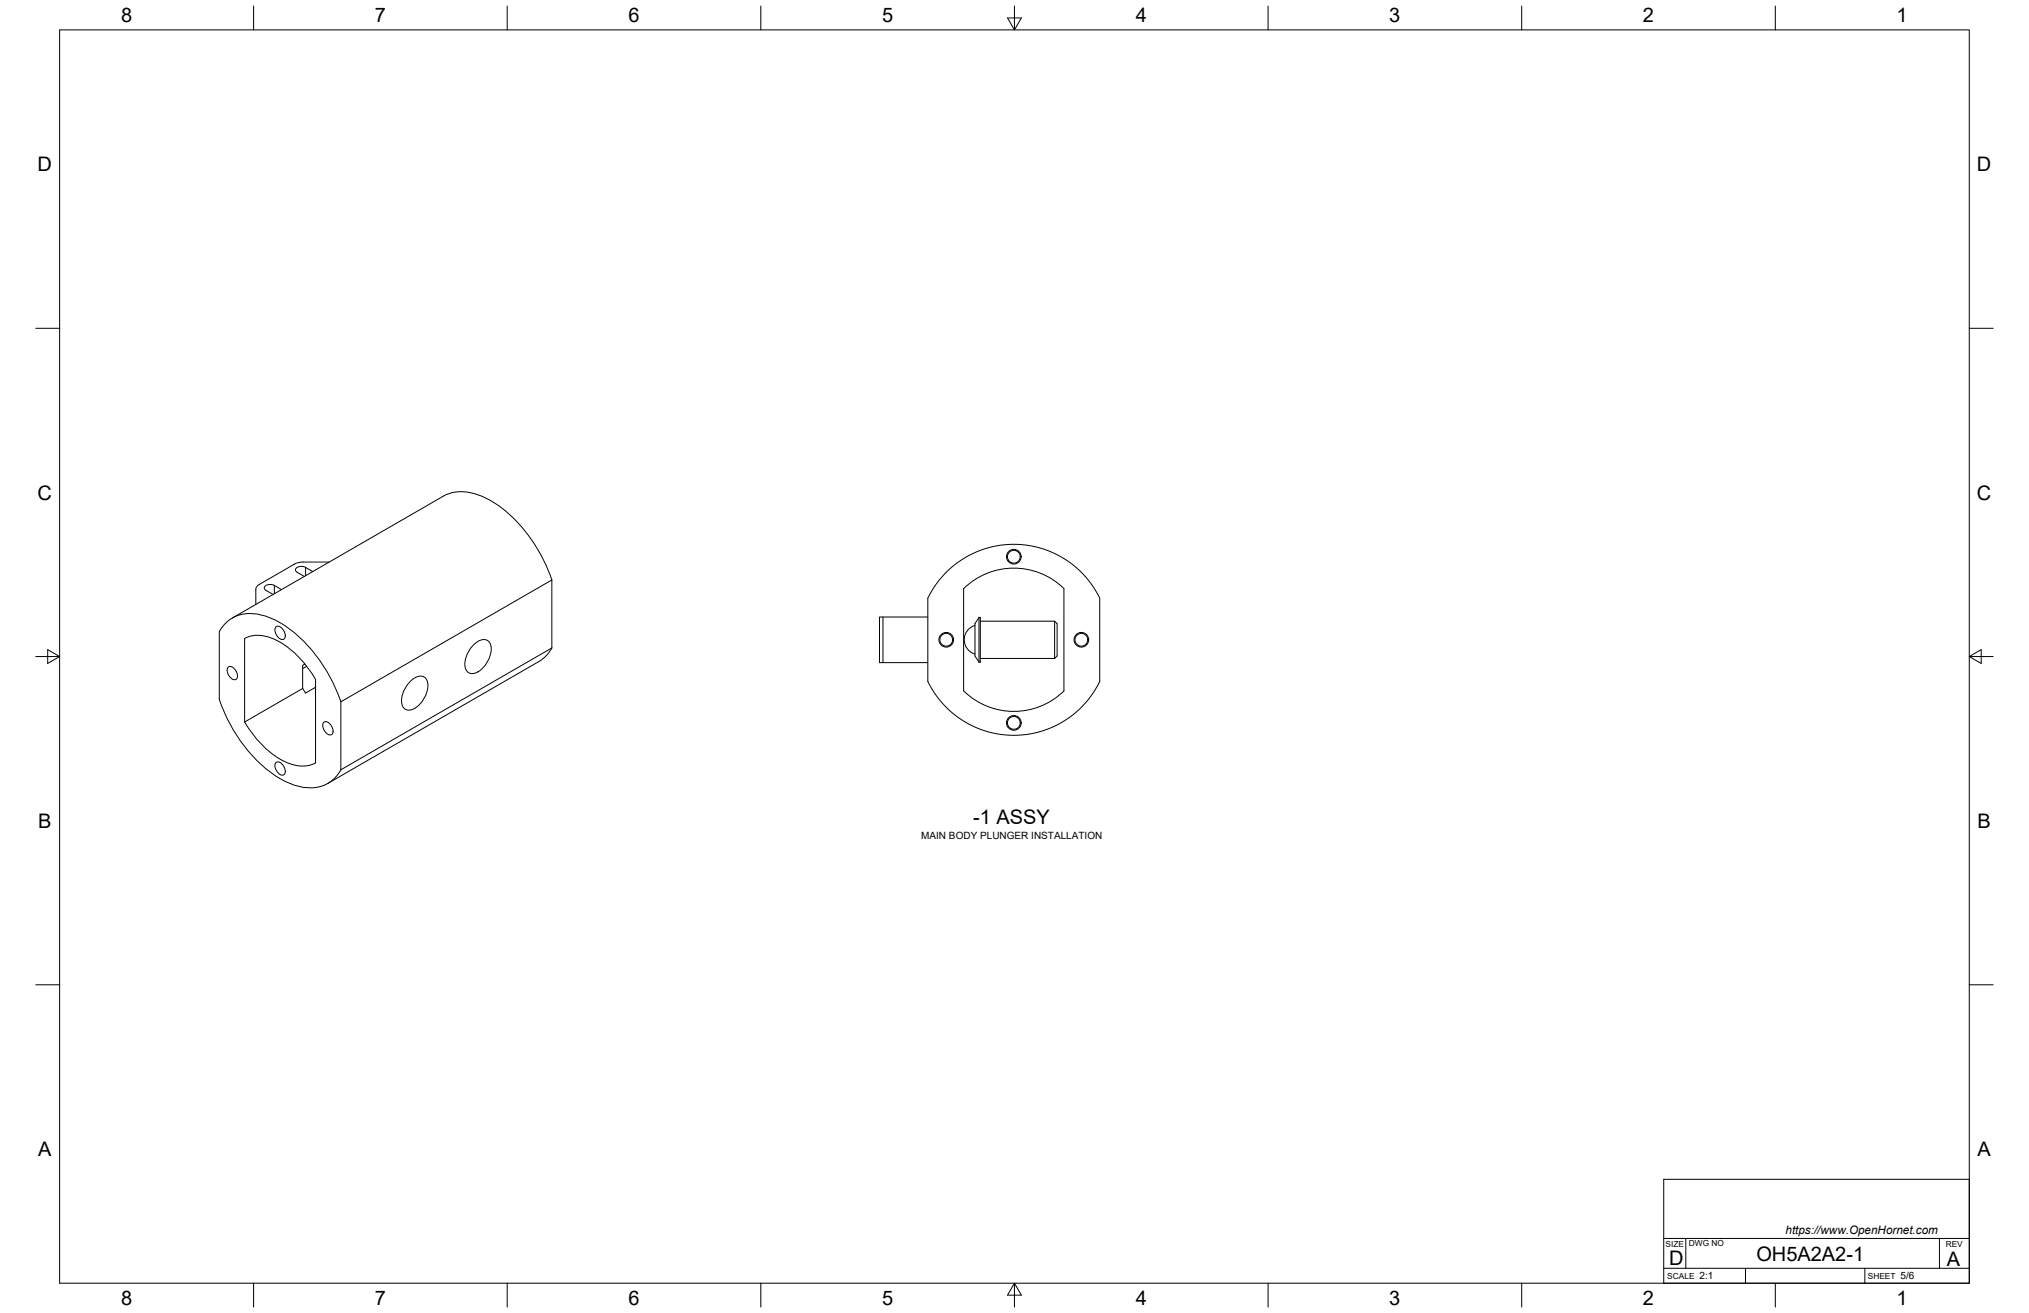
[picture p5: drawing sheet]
<svg xmlns="http://www.w3.org/2000/svg" width="864mm" height="559mm" viewBox="0 0 864 559" stroke-linecap="round" stroke-linejoin="round" font-family="sans-serif">
<!-- layer: Visible -->
<g fill="none" stroke="#000" stroke-width=".43">
<path d="M140.1 239.2h-11.1l-2.6 .4-16 9.1M110.4 248.7l-.8 .6-.7 1.1v6.8M116.8 249.2l3 1.7M116.8 249.2a3.1 3.1 0 0 0-4.3 1l.7 1 3 1.8M130.1 241.5l3 1.7M130.1 241.5a3.1 3.1 0 0 0-4.3 1l.7 1.1 3 1.7M234.9 246.8a63.6 63.6 0 0 0-25.9-33.7 21.4 21.4 0 0 0-19.1-2.6l-91 52.5M402.2 244.2a40.6 40.6 0 0 1 65.9 10.4v35.4a40.7 40.7 0 0 1-36.6 22.9 40.7 40.7 0 0 1-36.6-22.9v-35.4l2.7-4.8zM104.1 271.7v35.6l24.7-14.3M104.1 271.7a15.4 15.4 0 0 1 15.1 1.6 43.6 43.6 0 0 1 15.1 15.9v35.5a15.4 15.4 0 0 1-15.1-1.6 43.8 43.8 0 0 1-15.1-15.8M117.3 266.9a2.52 2.52 0 0 1 3.7 1.8l.4 1.3a1.54 1.54 0 0 1-.6 2 1.54 1.54 0 0 1-2.1-.5 4.1 4.1 0 0 1-1.4-4.6zM201.8 274.2a4.2 4.2 0 0 1 6.7-.6 10.7 10.7 0 0 1-4.2 11.8 3.6 3.6 0 0 1-6.2-.8 11.2 11.2 0 0 1 3.7-10.4z"/>
<path d="M234.9 275.8a14.9 14.9 0 0 1-5.5 5.8l-89.9 51.8M394.9 262.6h-20.6v19.4h20.6M415 266.2a6.4 6.4 0 0 0-4.6 6.1 6.4 6.4 0 0 0 4.6 6.1M416.7 262.8v19M416.7 262.8h.6v19h-.6M416.7 262.8l-1.7 2.6v13.8l1.7 2.6M417.3 264.4h31.6l1 1v13.8l-1 1M448.9 264.4v15.8M97 284.1a2.52 2.52 0 0 1 3.6 1.8l.4 1.2a1.54 1.54 0 0 1-.6 2.1 1.54 1.54 0 0 1-2-.5 4.1 4.1 0 0 1-1.4-4.6zM129.8 282.6l-1 .6v9.8M130.5 283.5l-1.7 1M134.3 292.5l-4.3 2.5-1.2-2"/>
<path d="M145.1 298.7l89.8-51.9v29l-89.8 51.8zM145.1 298.7a63.5 63.5 0 0 0-25.9-33.7 20.9 20.9 0 0 0-19.5-2.4l-3.5 2.5-2.9 3.7 .1 28.9a63.5 63.5 0 0 0 25.8 33.7 20.9 20.9 0 0 0 19.5 2.5l3.6-2.6 2.8-3.7M174.9 289.7a4.2 4.2 0 0 1 6.6-.6 10.7 10.7 0 0 1-4.2 11.8 3.6 3.6 0 0 1-6.1-.8 11.2 11.2 0 0 1 3.7-10.4zM410.1 294.1l.1-43.6a30.5 30.5 0 0 1 42.7 0l-.1 43.6M410.2 294.1a30.5 30.5 0 0 0 42.7 0M417.3 280.2h31.6M137.7 307.6a2.52 2.52 0 0 1 3.6 1.8l.4 1.2a1.54 1.54 0 0 1-.6 2.1 1.54 1.54 0 0 1-2-.6 4.1 4.1 0 0 1-1.4-4.5zM117.3 324.7a2.52 2.52 0 0 1 3.7 1.8l.4 1.2a1.54 1.54 0 0 1-.6 2.1 1.54 1.54 0 0 1-2.1-.5 4.1 4.1 0 0 1-1.4-4.6z"/>
<circle cx="431.5" cy="236.9" r="3.1"/>
<circle cx="431.5" cy="236.9" r="2.72"/>
<circle cx="402.7" cy="272.3" r="3.1"/>
<circle cx="402.7" cy="272.3" r="2.72"/>
<circle cx="460.3" cy="272.3" r="3.1"/>
<circle cx="460.3" cy="272.3" r="2.72"/>
<circle cx="431.5" cy="307.6" r="3.1"/>
<circle cx="431.5" cy="307.6" r="2.72"/>
</g>
<!-- layer: Visible Narrow -->
<path d="M116.8 249.2v3.5M130.1 241.5v3.5M375.8 262.6v19.4" fill="none" stroke="#000" stroke-width=".43"/>
<!-- layer: Border -->
<g fill="none" stroke="#000" stroke-width=".43">
<path d="M25.4 12.7h812.8v533.4h-812.8zM107.9 2.6v10.1M215.9 2.6v10.1M323.8 2.6v10.1M428.8 7.6h5.9l-2.9 5.1zM431.8 2.6v10.1M539.7 2.6v10.1M647.7 2.6v10.1M755.6 2.6v10.1M15.2 139.7h10.2M838.2 139.7h10.1M15.2 279.4h10.2"/>
<path d="M20.3 276.5l5.1 2.9-5.1 3zM838.2 279.4l5.1-2.9v5.9zM838.2 279.4h10.1M15.2 419.1h10.2M838.2 419.1h10.1M107.9 546.1v10.2M215.9 546.1v10.2M323.8 546.1v10.2M431.8 546.1l2.9 5.1h-5.9zM431.8 546.1v10.2M539.7 546.1v10.2M647.7 546.1v10.2"/>
<path d="M755.6 546.1v10.2"/>
</g>
<!-- layer: Titleblock -->
<path d="M708.1 501.9h130.1v44.2h-130.1zM708.1 539.8h130.1M708.1 527.1h130.1M717.5 527.1v12.7M742.9 539.8v6.3M793.7 539.8v6.3M825.5 527.1v12.7" fill="none" stroke="#000" stroke-width=".43"/>
<g font-size="8.5">
<text x="51.6" y="9.4">8</text>
<text x="159.5" y="9.4">7</text>
<text x="267.5" y="9.4">6</text>
<text x="375.4" y="9.3">5</text>
<text x="483.4" y="9.4">4</text>
<text x="591.3" y="9.4">3</text>
<text x="699.3" y="9.4">2</text>
<text x="807.2" y="9.4">1</text>
<text x="16" y="72.9">D</text>
<text x="841.4" y="72.9">D</text>
<text x="16" y="212.6">C</text>
<text x="841.4" y="212.6">C</text>
<text x="16.2" y="352.3">B</text>
<text x="414.2" y="350.8">-1 ASSY</text>
<text x="841.7" y="352.3">B</text>
<text x="16.2" y="492">A</text>
<text x="841.7" y="492">A</text>
<text x="710.4" y="538.4">D</text>
<text x="747.6" y="536.7">OH5A2A2-1</text>
<text x="828.7" y="538.8">A</text>
<text x="51.6" y="555.5">8</text>
<text x="159.5" y="555.5">7</text>
<text x="267.5" y="555.5">6</text>
<text x="375.4" y="555.4">5</text>
<text x="483.4" y="555.5">4</text>
<text x="591.3" y="555.5">3</text>
<text x="699.3" y="555.5">2</text>
<text x="807.2" y="555.5">1</text>
</g>
<text font-size="5" x="760" y="525.2">https://www.OpenHornet.com</text>
<g font-size="4.3">
<text x="392.1" y="357">MAIN BODY PLUNGER INSTALLATION</text>
<text x="723.4" y="544.5">2:1</text>
<text x="809" y="544.5">5/6</text>
</g>
<g font-size="3.5">
<text x="708.9" y="530.9">SIZE</text>
<text x="718.9" y="530.5">DWG NO</text>
<text x="828.2" y="530.9">REV</text>
<text x="709.6" y="544.2">SCALE</text>
<text x="795" y="544.2">SHEET</text>
</g>
</svg>
